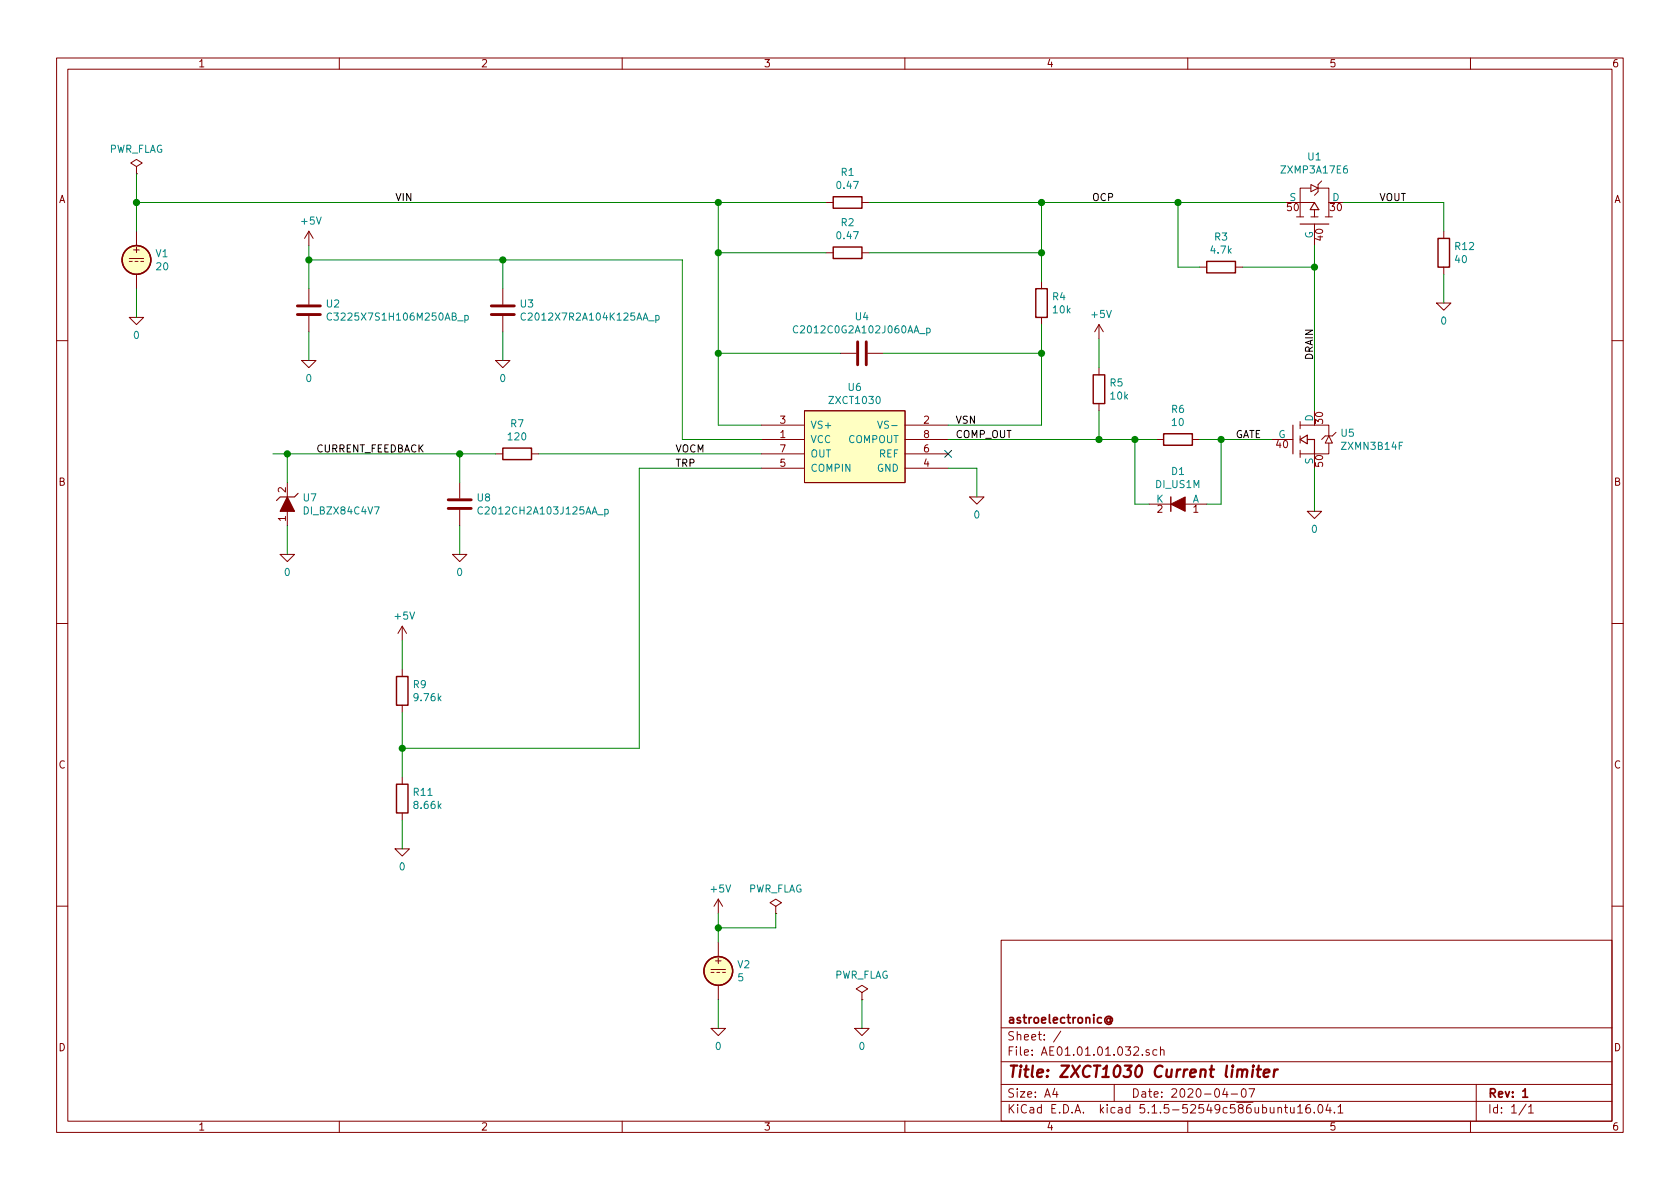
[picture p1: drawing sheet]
EESchema Schematic File Version 4
EELAYER 30 0
EELAYER END
$Descr A4 11693 8268
encoding utf-8
Sheet 1 1
Title "ZXCT1030 Current limiter"
Date "2020-04-07"
Rev "1"
Comp "astroelectronic@"
Comment1 ""
Comment2 ""
Comment3 ""
Comment4 ""
$EndDescr
Text Label 9600 1400 0    50   ~ 0
VOUT
Text Label 6650 3050 0    50   ~ 0
COMP_OUT
Text Label 4700 3250 0    50   ~ 0
TRP
Text Label 2200 3150 0    50   ~ 0
CURRENT_FEEDBACK
Text Label 2750 1400 0    50   ~ 0
VIN
Text Label 6650 2950 0    50   ~ 0
VSN
NoConn ~ 6600 3150
Text Label 7600 1400 0    50   ~ 0
OCP
Text Label 9150 2500 1    50   ~ 0
DRAIN
Connection ~ 950  1400
Wire Wire Line
	950  1200 950  1400
Wire Wire Line
	6600 3250 6800 3250
Wire Wire Line
	6800 3250 6800 3450
Wire Wire Line
	4450 5200 4450 3250
Wire Wire Line
	4450 3250 5300 3250
Wire Wire Line
	3750 3150 5300 3150
Wire Wire Line
	950  1400 5000 1400
Wire Wire Line
	5000 1400 5000 1750
Wire Wire Line
	7650 2350 7650 2550
Wire Wire Line
	6050 1400 7250 1400
Wire Wire Line
	9350 1400 10050 1400
Connection ~ 7250 1400
Wire Wire Line
	5750 1750 5000 1750
Connection ~ 5000 1750
Wire Wire Line
	6050 1750 7250 1750
Connection ~ 7250 1750
Wire Wire Line
	7250 1400 7250 1750
Wire Wire Line
	5850 2450 5000 2450
Connection ~ 5000 2450
Wire Wire Line
	6150 2450 7250 2450
Connection ~ 7250 2450
Wire Wire Line
	2150 2500 2150 2300
Wire Wire Line
	2150 1700 2150 1800
Wire Wire Line
	2150 1800 3500 1800
Wire Wire Line
	3500 1800 3500 2000
Connection ~ 2150 1800
Wire Wire Line
	4750 1800 4750 3050
Connection ~ 3500 1800
Wire Wire Line
	4750 3050 5300 3050
Connection ~ 5000 1400
Wire Wire Line
	5000 2950 5300 2950
Wire Wire Line
	9150 1700 9150 1850
Wire Wire Line
	8650 1850 9150 1850
Connection ~ 9150 1850
Wire Wire Line
	8350 1850 8200 1850
Wire Wire Line
	8200 1850 8200 1400
Connection ~ 8200 1400
Wire Wire Line
	9150 3250 9150 3550
Wire Wire Line
	7250 2950 6600 2950
Wire Wire Line
	7650 2850 7650 3050
Wire Wire Line
	6600 3050 7650 3050
Wire Wire Line
	10050 1400 10050 1600
Wire Wire Line
	2800 4650 2800 4450
Wire Wire Line
	2800 5700 2800 5900
Wire Wire Line
	3200 3150 3200 3350
Wire Wire Line
	1900 3150 2000 3150
Connection ~ 3200 3150
Wire Wire Line
	2000 3150 2000 3350
Connection ~ 2000 3150
Text Label 4700 3150 0    50   ~ 0
VOCM
Wire Wire Line
	950  1400 950  1600
Wire Wire Line
	7250 1400 8200 1400
Wire Wire Line
	5000 1750 5000 2450
Wire Wire Line
	7250 1750 7250 1950
Wire Wire Line
	5000 2450 5000 2950
Wire Wire Line
	7250 2450 7250 2950
Wire Wire Line
	2150 1800 2150 2000
Wire Wire Line
	3500 1800 4750 1800
Wire Wire Line
	5000 1400 5750 1400
Wire Wire Line
	8200 1400 8950 1400
Wire Wire Line
	3200 3150 3450 3150
Wire Wire Line
	2000 3150 3200 3150
$Comp
L Simulation_SPICE:VDC V1
U 1 1
P 950 1800
F 0 "V1" H 1080 1846 50  0000 L CNN
F 1 "20" H 1080 1755 50  0000 L CNN
F 2 "" H 950 1800 50  0001 C CNN
F 3 "~" H 950 1800 50  0001 C CNN
F 4 "Y" H 950 1800 50  0001 L CNN "Spice_Netlist_Enabled"
F 5 "V" H 950 1800 50  0001 L CNN "Spice_Primitive"
	1    950  1800
	1    0    0    -1  
$EndComp
$Comp
L pspice:0 #GND01
U 1 1
P 950 2200
F 0 "#GND01" H 950 2100 50  0001 C CNN
F 1 "0" H 950 2077 50  0000 C CNN
F 2 "" H 950 2200 50  0001 C CNN
F 3 "~" H 950 2200 50  0001 C CNN
	1    950  2200
	1    0    0    -1  
$EndComp
Wire Wire Line
	950  2000 950  2200
$Comp
L power:PWR_FLAG #FLG01
U 1 1
P 950 1200
F 0 "#FLG01" H 950 1275 50  0001 C CNN
F 1 "PWR_FLAG" H 950 1373 50  0000 C CNN
F 2 "" H 950 1200 50  0001 C CNN
F 3 "~" H 950 1200 50  0001 C CNN
	1    950  1200
	1    0    0    -1  
$EndComp
$Comp
L Simulation_SPICE:VDC V2
U 1 1
P 5000 6750
F 0 "V2" H 5130 6796 50  0000 L CNN
F 1 "5" H 5130 6705 50  0000 L CNN
F 2 "" H 5000 6750 50  0001 C CNN
F 3 "~" H 5000 6750 50  0001 C CNN
F 4 "Y" H 5000 6750 50  0001 L CNN "Spice_Netlist_Enabled"
F 5 "V" H 5000 6750 50  0001 L CNN "Spice_Primitive"
	1    5000 6750
	1    0    0    -1  
$EndComp
Wire Wire Line
	5000 6950 5000 7150
Wire Wire Line
	5000 6550 5000 6450
$Comp
L pspice:0 #GND011
U 1 1
P 5000 7150
F 0 "#GND011" H 5000 7050 50  0001 C CNN
F 1 "0" H 5000 7027 50  0000 C CNN
F 2 "" H 5000 7150 50  0001 C CNN
F 3 "~" H 5000 7150 50  0001 C CNN
	1    5000 7150
	1    0    0    -1  
$EndComp
$Comp
L power:+5V #PWR04
U 1 1
P 5000 6350
F 0 "#PWR04" H 5000 6200 50  0001 C CNN
F 1 "+5V" H 5015 6523 50  0000 C CNN
F 2 "" H 5000 6350 50  0001 C CNN
F 3 "" H 5000 6350 50  0001 C CNN
	1    5000 6350
	1    0    0    -1  
$EndComp
$Comp
L pspice:0 #GND012
U 1 1
P 6000 7150
F 0 "#GND012" H 6000 7050 50  0001 C CNN
F 1 "0" H 6000 7027 50  0000 C CNN
F 2 "" H 6000 7150 50  0001 C CNN
F 3 "~" H 6000 7150 50  0001 C CNN
	1    6000 7150
	1    0    0    -1  
$EndComp
Wire Wire Line
	6000 7150 6000 6950
$Comp
L power:PWR_FLAG #FLG02
U 1 1
P 6000 6950
F 0 "#FLG02" H 6000 7025 50  0001 C CNN
F 1 "PWR_FLAG" H 6000 7123 50  0000 C CNN
F 2 "" H 6000 6950 50  0001 C CNN
F 3 "~" H 6000 6950 50  0001 C CNN
	1    6000 6950
	1    0    0    -1  
$EndComp
$Comp
L power:+5V #PWR01
U 1 1
P 2150 1700
F 0 "#PWR01" H 2150 1550 50  0001 C CNN
F 1 "+5V" H 2165 1873 50  0000 C CNN
F 2 "" H 2150 1700 50  0001 C CNN
F 3 "" H 2150 1700 50  0001 C CNN
	1    2150 1700
	1    0    0    -1  
$EndComp
$Comp
L pspice:0 #GND03
U 1 1
P 2150 2500
F 0 "#GND03" H 2150 2400 50  0001 C CNN
F 1 "0" H 2150 2377 50  0000 C CNN
F 2 "" H 2150 2500 50  0001 C CNN
F 3 "~" H 2150 2500 50  0001 C CNN
	1    2150 2500
	1    0    0    -1  
$EndComp
$Comp
L Device:C U2
U 1 1
P 2150 2150
F 0 "U2" H 2265 2196 50  0000 L CNN
F 1 "C3225X7S1H106M250AB_p" H 2265 2105 50  0000 L CNN
F 2 "" H 2188 2000 50  0001 C CNN
F 3 "~" H 2150 2150 50  0001 C CNN
F 4 "X" H 2150 2150 50  0001 C CNN "Spice_Primitive"
F 5 "C3225X7S1H106M250AB_p" H 2150 2150 50  0001 C CNN "Spice_Model"
F 6 "Y" H 2150 2150 50  0001 C CNN "Spice_Netlist_Enabled"
F 7 "models/C3225X7S1H106M250AB_p.mod" H 2150 2150 50  0001 C CNN "Spice_Lib_File"
	1    2150 2150
	1    0    0    -1  
$EndComp
$Comp
L Device:C U3
U 1 1
P 3500 2150
F 0 "U3" H 3615 2196 50  0000 L CNN
F 1 "C2012X7R2A104K125AA_p" H 3615 2105 50  0000 L CNN
F 2 "" H 3538 2000 50  0001 C CNN
F 3 "~" H 3500 2150 50  0001 C CNN
F 4 "X" H 3500 2150 50  0001 C CNN "Spice_Primitive"
F 5 "C2012X7R2A104K125AA_p" H 3500 2150 50  0001 C CNN "Spice_Model"
F 6 "Y" H 3500 2150 50  0001 C CNN "Spice_Netlist_Enabled"
F 7 "models/C2012X7R2A104K125AA_p.mod" H 3500 2150 50  0001 C CNN "Spice_Lib_File"
	1    3500 2150
	1    0    0    -1  
$EndComp
Wire Wire Line
	3500 2300 3500 2500
$Comp
L pspice:0 #GND04
U 1 1
P 3500 2500
F 0 "#GND04" H 3500 2400 50  0001 C CNN
F 1 "0" H 3500 2377 50  0000 C CNN
F 2 "" H 3500 2500 50  0001 C CNN
F 3 "~" H 3500 2500 50  0001 C CNN
	1    3500 2500
	1    0    0    -1  
$EndComp
$Comp
L Device:R R1
U 1 1
P 5900 1400
F 0 "R1" V 6107 1400 50  0000 C CNN
F 1 "0.47" V 6016 1400 50  0000 C CNN
F 2 "" V 5830 1400 50  0001 C CNN
F 3 "~" H 5900 1400 50  0001 C CNN
F 4 "R" H 5900 1400 50  0001 C CNN "Spice_Primitive"
F 5 "0.47" H 5900 1400 50  0001 C CNN "Spice_Model"
F 6 "Y" H 5900 1400 50  0001 C CNN "Spice_Netlist_Enabled"
	1    5900 1400
	0    -1   -1   0   
$EndComp
$Comp
L Device:C U4
U 1 1
P 6000 2450
F 0 "U4" V 6252 2450 50  0000 C CNN
F 1 "C2012C0G2A102J060AA_p" V 6161 2450 50  0000 C CNN
F 2 "" H 6038 2300 50  0001 C CNN
F 3 "~" H 6000 2450 50  0001 C CNN
F 4 "X" H 6000 2450 50  0001 C CNN "Spice_Primitive"
F 5 "C2012C0G2A102J060AA_p" H 6000 2450 50  0001 C CNN "Spice_Model"
F 6 "Y" H 6000 2450 50  0001 C CNN "Spice_Netlist_Enabled"
F 7 "models/C2012C0G2A102J060AA_p.mod" H 6000 2450 50  0001 C CNN "Spice_Lib_File"
	1    6000 2450
	0    -1   -1   0   
$EndComp
$Comp
L Device:R R4
U 1 1
P 7250 2100
F 0 "R4" H 7320 2146 50  0000 L CNN
F 1 "10k" H 7320 2055 50  0000 L CNN
F 2 "" V 7180 2100 50  0001 C CNN
F 3 "~" H 7250 2100 50  0001 C CNN
F 4 "R" H 7250 2100 50  0001 C CNN "Spice_Primitive"
F 5 "10k" H 7250 2100 50  0001 C CNN "Spice_Model"
F 6 "Y" H 7250 2100 50  0001 C CNN "Spice_Netlist_Enabled"
	1    7250 2100
	1    0    0    -1  
$EndComp
$Comp
L Device:R R5
U 1 1
P 7650 2700
F 0 "R5" H 7720 2746 50  0000 L CNN
F 1 "10k" H 7720 2655 50  0000 L CNN
F 2 "" V 7580 2700 50  0001 C CNN
F 3 "~" H 7650 2700 50  0001 C CNN
F 4 "R" H 7650 2700 50  0001 C CNN "Spice_Primitive"
F 5 "68k" H 7650 2700 50  0001 C CNN "Spice_Model"
F 6 "Y" H 7650 2700 50  0001 C CNN "Spice_Netlist_Enabled"
	1    7650 2700
	1    0    0    -1  
$EndComp
$Comp
L pspice:0 #GND05
U 1 1
P 6800 3450
F 0 "#GND05" H 6800 3350 50  0001 C CNN
F 1 "0" H 6800 3327 50  0000 C CNN
F 2 "" H 6800 3450 50  0001 C CNN
F 3 "~" H 6800 3450 50  0001 C CNN
	1    6800 3450
	1    0    0    -1  
$EndComp
$Comp
L pspice:0 #GND06
U 1 1
P 9150 3550
F 0 "#GND06" H 9150 3450 50  0001 C CNN
F 1 "0" H 9150 3427 50  0000 C CNN
F 2 "" H 9150 3550 50  0001 C CNN
F 3 "~" H 9150 3550 50  0001 C CNN
	1    9150 3550
	1    0    0    -1  
$EndComp
Wire Wire Line
	10050 1900 10050 2100
$Comp
L pspice:0 #GND02
U 1 1
P 10050 2100
F 0 "#GND02" H 10050 2000 50  0001 C CNN
F 1 "0" H 10050 1977 50  0000 C CNN
F 2 "" H 10050 2100 50  0001 C CNN
F 3 "~" H 10050 2100 50  0001 C CNN
	1    10050 2100
	1    0    0    -1  
$EndComp
$Comp
L Device:R R3
U 1 1
P 8500 1850
F 0 "R3" V 8707 1850 50  0000 C CNN
F 1 "4.7k" V 8616 1850 50  0000 C CNN
F 2 "" V 8430 1850 50  0001 C CNN
F 3 "~" H 8500 1850 50  0001 C CNN
F 4 "R" H 8500 1850 50  0001 C CNN "Spice_Primitive"
F 5 "4.7K" H 8500 1850 50  0001 C CNN "Spice_Model"
F 6 "Y" H 8500 1850 50  0001 C CNN "Spice_Netlist_Enabled"
	1    8500 1850
	0    -1   -1   0   
$EndComp
$Comp
L Device:R R7
U 1 1
P 3600 3150
F 0 "R7" V 3807 3150 50  0000 C CNN
F 1 "120" V 3716 3150 50  0000 C CNN
F 2 "" V 3530 3150 50  0001 C CNN
F 3 "~" H 3600 3150 50  0001 C CNN
F 4 "R" H 3600 3150 50  0001 C CNN "Spice_Primitive"
F 5 "120" H 3600 3150 50  0001 C CNN "Spice_Model"
F 6 "Y" H 3600 3150 50  0001 C CNN "Spice_Netlist_Enabled"
	1    3600 3150
	0    -1   -1   0   
$EndComp
$Comp
L Device:C U8
U 1 1
P 3200 3500
F 0 "U8" H 3315 3546 50  0000 L CNN
F 1 "C2012CH2A103J125AA_p" H 3315 3455 50  0000 L CNN
F 2 "" H 3238 3350 50  0001 C CNN
F 3 "~" H 3200 3500 50  0001 C CNN
F 4 "X" H 3200 3500 50  0001 C CNN "Spice_Primitive"
F 5 "C2012CH2A103J125AA_p" H 3200 3500 50  0001 C CNN "Spice_Model"
F 6 "Y" H 3200 3500 50  0001 C CNN "Spice_Netlist_Enabled"
F 7 "models/C2012CH2A103J125AA_p.mod" H 3200 3500 50  0001 C CNN "Spice_Lib_File"
	1    3200 3500
	1    0    0    -1  
$EndComp
Wire Wire Line
	3200 3650 3200 3850
$Comp
L pspice:0 #GND08
U 1 1
P 3200 3850
F 0 "#GND08" H 3200 3750 50  0001 C CNN
F 1 "0" H 3200 3727 50  0000 C CNN
F 2 "" H 3200 3850 50  0001 C CNN
F 3 "~" H 3200 3850 50  0001 C CNN
	1    3200 3850
	1    0    0    -1  
$EndComp
$Comp
L AE01.17.01.000:DI_BZX84C4V7 U7
U 1 1
P 2000 3500
F 0 "U7" V 1954 3396 50  0000 R CNN
F 1 "DI_BZX84C4V7" V 2045 3396 50  0000 R CNN
F 2 "" H 2000 3500 50  0001 C CNN
F 3 "~" H 2000 3500 50  0001 C CNN
F 4 "X" H 2000 3500 50  0001 C CNN "Spice_Primitive"
F 5 "DI_BZX84C4V7" H 2000 3500 50  0001 C CNN "Spice_Model"
F 6 "Y" H 2000 3500 50  0001 C CNN "Spice_Netlist_Enabled"
F 7 "models/BZX84C4V7.spice.txt" H 2000 3500 50  0001 C CNN "Spice_Lib_File"
	1    2000 3500
	0    -1   1    0   
$EndComp
Wire Wire Line
	2000 3650 2000 3850
$Comp
L pspice:0 #GND07
U 1 1
P 2000 3850
F 0 "#GND07" H 2000 3750 50  0001 C CNN
F 1 "0" H 2000 3727 50  0000 C CNN
F 2 "" H 2000 3850 50  0001 C CNN
F 3 "~" H 2000 3850 50  0001 C CNN
	1    2000 3850
	1    0    0    -1  
$EndComp
$Comp
L AE01.17.01.000:ZXCT1030 U6
U 1 1
P 5950 3100
F 0 "U6" H 5950 3515 50  0000 C CNN
F 1 "ZXCT1030" H 5950 3424 50  0000 C CNN
F 2 "" H 5600 2550 50  0001 L BNN
F 3 "~" H 5600 2450 50  0001 L BNN
F 4 "X" H 5950 3100 50  0001 C CNN "Spice_Primitive"
F 5 "ZXCT1030" H 5950 3100 50  0001 C CNN "Spice_Model"
F 6 "Y" H 5950 3100 50  0001 C CNN "Spice_Netlist_Enabled"
F 7 "models/ZXCT1030.spice.txt" H 5950 3100 50  0001 C CNN "Spice_Lib_File"
	1    5950 3100
	1    0    0    -1  
$EndComp
$Comp
L power:+5V #PWR03
U 1 1
P 2800 4450
F 0 "#PWR03" H 2800 4300 50  0001 C CNN
F 1 "+5V" H 2815 4623 50  0000 C CNN
F 2 "" H 2800 4450 50  0001 C CNN
F 3 "" H 2800 4450 50  0001 C CNN
	1    2800 4450
	1    0    0    -1  
$EndComp
$Comp
L pspice:0 #GND010
U 1 1
P 2800 5900
F 0 "#GND010" H 2800 5800 50  0001 C CNN
F 1 "0" H 2800 5777 50  0000 C CNN
F 2 "" H 2800 5900 50  0001 C CNN
F 3 "~" H 2800 5900 50  0001 C CNN
	1    2800 5900
	1    0    0    -1  
$EndComp
$Comp
L Device:R R9
U 1 1
P 2800 4800
F 0 "R9" H 2870 4846 50  0000 L CNN
F 1 "9.76k" H 2870 4755 50  0000 L CNN
F 2 "" V 2730 4800 50  0001 C CNN
F 3 "~" H 2800 4800 50  0001 C CNN
F 4 "R" H 2800 4800 50  0001 C CNN "Spice_Primitive"
F 5 "9.76k" H 2800 4800 50  0001 C CNN "Spice_Model"
F 6 "Y" H 2800 4800 50  0001 C CNN "Spice_Netlist_Enabled"
	1    2800 4800
	1    0    0    -1  
$EndComp
$Comp
L Device:R R11
U 1 1
P 2800 5550
F 0 "R11" H 2870 5596 50  0000 L CNN
F 1 "8.66k" H 2870 5505 50  0000 L CNN
F 2 "" V 2730 5550 50  0001 C CNN
F 3 "~" H 2800 5550 50  0001 C CNN
F 4 "R" H 2800 5550 50  0001 C CNN "Spice_Primitive"
F 5 "8.66k" H 2800 5550 50  0001 C CNN "Spice_Model"
F 6 "Y" H 2800 5550 50  0001 C CNN "Spice_Netlist_Enabled"
	1    2800 5550
	1    0    0    -1  
$EndComp
$Comp
L AE01.17.01.000:ZXMP3A17E6 U1
U 1 1
P 9150 1400
F 0 "U1" V 9465 1400 50  0000 C CNN
F 1 "ZXMP3A17E6" V 9374 1400 50  0000 C CNN
F 2 "" V 9465 1400 50  0000 C CNN
F 3 "~" H 9350 1150 50  0001 L BNN
F 4 "X" H 9150 1400 50  0001 C CNN "Spice_Primitive"
F 5 "ZXMP3A17E6" H 9150 1400 50  0001 C CNN "Spice_Model"
F 6 "Y" H 9150 1400 50  0001 C CNN "Spice_Netlist_Enabled"
F 7 "models/ZXMP3A17E6.spice.txt" H 9150 1400 50  0001 C CNN "Spice_Lib_File"
	1    9150 1400
	0    1    -1   0   
$EndComp
Wire Wire Line
	9150 1850 9150 2850
$Comp
L AE01.17.01.000:ZXMN3B14F U5
U 1 1
P 9150 3050
F 0 "U5" H 9328 3096 50  0000 L CNN
F 1 "ZXMN3B14F" H 9328 3005 50  0000 L CNN
F 2 "" H 9328 3005 50  0000 L CNN
F 3 "~" H 9350 2800 50  0001 L BNN
F 4 "X" H 9150 3050 50  0001 C CNN "Spice_Primitive"
F 5 "ZXMN3B14F" H 9150 3050 50  0001 C CNN "Spice_Model"
F 6 "Y" H 9150 3050 50  0001 C CNN "Spice_Netlist_Enabled"
F 7 "models/ZXMN3B14F.spice.txt" H 9150 3050 50  0001 C CNN "Spice_Lib_File"
	1    9150 3050
	1    0    0    -1  
$EndComp
$Comp
L power:PWR_FLAG #FLG0101
U 1 1
P 5400 6350
F 0 "#FLG0101" H 5400 6425 50  0001 C CNN
F 1 "PWR_FLAG" H 5400 6523 50  0000 C CNN
F 2 "" H 5400 6350 50  0001 C CNN
F 3 "~" H 5400 6350 50  0001 C CNN
	1    5400 6350
	1    0    0    -1  
$EndComp
Wire Wire Line
	5400 6350 5400 6450
Wire Wire Line
	5400 6450 5000 6450
Connection ~ 5000 6450
Wire Wire Line
	5000 6450 5000 6350
$Comp
L Device:R R12
U 1 1
P 10050 1750
F 0 "R12" H 10120 1796 50  0000 L CNN
F 1 "40" H 10120 1705 50  0000 L CNN
F 2 "" V 9980 1750 50  0001 C CNN
F 3 "~" H 10050 1750 50  0001 C CNN
F 4 "R" H 10050 1750 50  0001 C CNN "Spice_Primitive"
F 5 "50" H 10050 1750 50  0001 C CNN "Spice_Model"
F 6 "Y" H 10050 1750 50  0001 C CNN "Spice_Netlist_Enabled"
	1    10050 1750
	1    0    0    -1  
$EndComp
Wire Wire Line
	2800 4950 2800 5200
Wire Wire Line
	2800 5200 4450 5200
Connection ~ 2800 5200
Wire Wire Line
	2800 5200 2800 5400
$Comp
L Device:R R2
U 1 1
P 5900 1750
F 0 "R2" V 6107 1750 50  0000 C CNN
F 1 "0.47" V 6016 1750 50  0000 C CNN
F 2 "" V 5830 1750 50  0001 C CNN
F 3 "~" H 5900 1750 50  0001 C CNN
F 4 "R" H 5900 1750 50  0001 C CNN "Spice_Primitive"
F 5 "0.47" H 5900 1750 50  0001 C CNN "Spice_Model"
F 6 "Y" H 5900 1750 50  0001 C CNN "Spice_Netlist_Enabled"
	1    5900 1750
	0    -1   -1   0   
$EndComp
Wire Wire Line
	7250 2250 7250 2450
$Comp
L power:+5V #PWR0101
U 1 1
P 7650 2350
F 0 "#PWR0101" H 7650 2200 50  0001 C CNN
F 1 "+5V" H 7665 2523 50  0000 C CNN
F 2 "" H 7650 2350 50  0001 C CNN
F 3 "" H 7650 2350 50  0001 C CNN
	1    7650 2350
	1    0    0    -1  
$EndComp
Wire Wire Line
	7650 3050 7900 3050
Connection ~ 7650 3050
$Comp
L Device:R R6
U 1 1
P 8200 3050
F 0 "R6" V 8407 3050 50  0000 C CNN
F 1 "10" V 8316 3050 50  0000 C CNN
F 2 "" V 8130 3050 50  0001 C CNN
F 3 "~" H 8200 3050 50  0001 C CNN
F 4 "R" H 8200 3050 50  0001 C CNN "Spice_Primitive"
F 5 "10" H 8200 3050 50  0001 C CNN "Spice_Model"
F 6 "Y" H 8200 3050 50  0001 C CNN "Spice_Netlist_Enabled"
	1    8200 3050
	0    -1   -1   0   
$EndComp
Wire Wire Line
	8350 3050 8500 3050
Text Label 8600 3050 0    50   ~ 0
GATE
$Comp
L AE01.17.01.000:DI_US1M D1
U 1 1
P 8200 3500
F 0 "D1" V 8425 3500 50  0000 C CNN
F 1 "DI_US1M" V 8334 3500 50  0000 C CNN
F 2 "" H 8300 3300 50  0001 L BNN
F 3 "~" H 8300 3200 50  0001 L BNN
F 4 "D" H 8200 3500 50  0001 C CNN "Spice_Primitive"
F 5 "DI_US1M" H 8200 3500 50  0001 C CNN "Spice_Model"
F 6 "Y" H 8200 3500 50  0001 C CNN "Spice_Netlist_Enabled"
F 7 "models/US1M.spice.txt" H 8200 3500 50  0001 C CNN "Spice_Lib_File"
	1    8200 3500
	0    -1   -1   0   
$EndComp
Wire Wire Line
	8400 3500 8500 3500
Wire Wire Line
	8500 3500 8500 3050
Connection ~ 8500 3050
Wire Wire Line
	8500 3050 8850 3050
Wire Wire Line
	8000 3500 7900 3500
Wire Wire Line
	7900 3500 7900 3050
Connection ~ 7900 3050
Wire Wire Line
	7900 3050 8050 3050
$EndSCHEMATC
